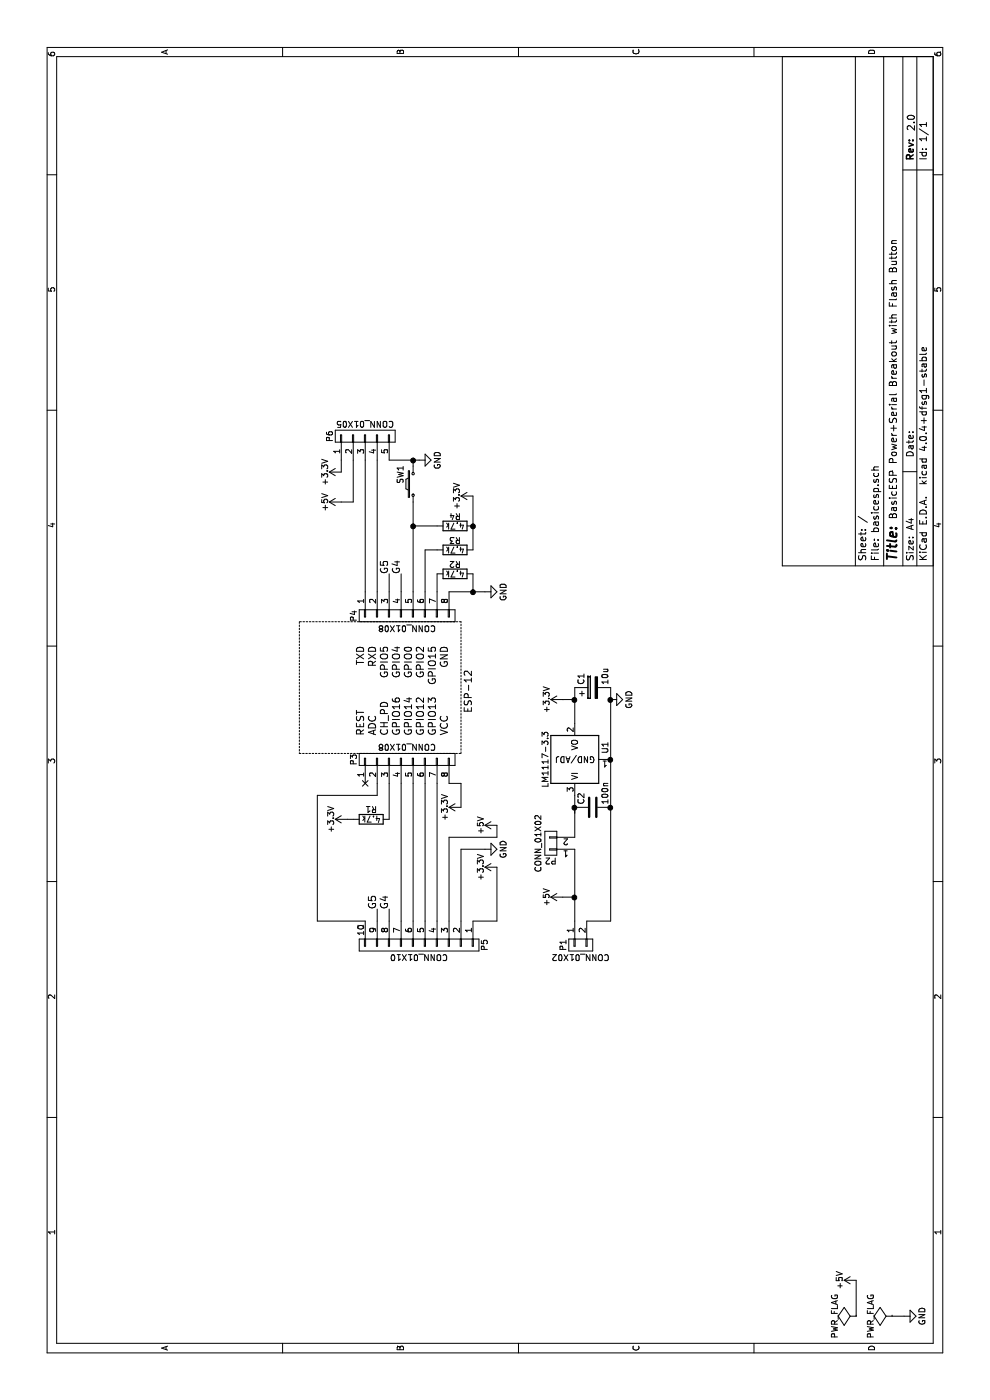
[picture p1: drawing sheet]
EESchema Schematic File Version 2
LIBS:power
LIBS:device
LIBS:transistors
LIBS:conn
LIBS:linear
LIBS:regul
LIBS:74xx
LIBS:cmos4000
LIBS:adc-dac
LIBS:memory
LIBS:xilinx
LIBS:microcontrollers
LIBS:dsp
LIBS:microchip
LIBS:analog_switches
LIBS:motorola
LIBS:texas
LIBS:intel
LIBS:audio
LIBS:interface
LIBS:digital-audio
LIBS:philips
LIBS:display
LIBS:cypress
LIBS:siliconi
LIBS:opto
LIBS:atmel
LIBS:contrib
LIBS:valves
LIBS:basicesp-cache
EELAYER 25 0
EELAYER END
$Descr A4 11693 8268
encoding utf-8
Sheet 1 1
Title ""
Date ""
Rev ""
Comp ""
Comment1 ""
Comment2 ""
Comment3 ""
Comment4 ""
$EndDescr
$Comp
L PWR_FLAG #FLG1
U 1 1
P 700 7150
F 0 "#FLG1" H 700 7245 50  0001 C CNN
F 1 "PWR_FLAG" H 700 7330 50  0000 C CNN
F 2 "" H 700 7150 50  0000 C CNN
F 3 "" H 700 7150 50  0000 C CNN
	1    700  7150
	1    0    0    -1  
$EndComp
$Comp
L PWR_FLAG #FLG2
U 1 1
P 700 7450
F 0 "#FLG2" H 700 7545 50  0001 C CNN
F 1 "PWR_FLAG" H 700 7630 50  0000 C CNN
F 2 "" H 700 7450 50  0000 C CNN
F 3 "" H 700 7450 50  0000 C CNN
	1    700  7450
	1    0    0    -1  
$EndComp
$Comp
L +5V #PWR2
U 1 1
P 1000 7150
F 0 "#PWR2" H 1000 7000 50  0001 C CNN
F 1 "+5V" H 1000 7290 50  0000 C CNN
F 2 "" H 1000 7150 50  0000 C CNN
F 3 "" H 1000 7150 50  0000 C CNN
	1    1000 7150
	1    0    0    -1  
$EndComp
Wire Wire Line
	1000 7150 700  7150
$Comp
L GND #PWR1
U 1 1
P 700 7550
F 0 "#PWR1" H 700 7300 50  0001 C CNN
F 1 "GND" H 700 7400 50  0000 C CNN
F 2 "" H 700 7550 50  0000 C CNN
F 3 "" H 700 7550 50  0000 C CNN
	1    700  7550
	1    0    0    -1  
$EndComp
Wire Wire Line
	700  7450 700  7550
$Comp
L CONN_01X08 P3
U 1 1
P 5350 3400
F 0 "P3" H 5350 3850 50  0000 C CNN
F 1 "CONN_01X08" V 5450 3400 50  0000 C CNN
F 2 "Pin_Headers:Pin_Header_Straight_1x08_Pitch2.00mm" H 5350 3400 50  0001 C CNN
F 3 "" H 5350 3400 50  0000 C CNN
	1    5350 3400
	1    0    0    -1  
$EndComp
$Comp
L CONN_01X08 P4
U 1 1
P 6550 3400
F 0 "P4" H 6550 3850 50  0000 C CNN
F 1 "CONN_01X08" V 6650 3400 50  0000 C CNN
F 2 "Pin_Headers:Pin_Header_Straight_1x08_Pitch2.00mm" H 6550 3400 50  0001 C CNN
F 3 "" H 6550 3400 50  0000 C CNN
	1    6550 3400
	-1   0    0    -1  
$EndComp
Text Label 5550 3050 0    60   ~ 0
REST
Text Label 5550 3150 0    60   ~ 0
ADC
Text Label 5550 3250 0    60   ~ 0
CH_PD
Text Label 5550 3350 0    60   ~ 0
GPIO16
Text Label 5550 3450 0    60   ~ 0
GPIO14
Text Label 5550 3550 0    60   ~ 0
GPIO12
Text Label 5550 3650 0    60   ~ 0
GPIO13
Text Label 5550 3750 0    60   ~ 0
VCC
Text Label 6300 3050 2    60   ~ 0
TXD
Text Label 6300 3150 2    60   ~ 0
RXD
Text Label 6300 3250 2    60   ~ 0
GPIO5
Text Label 6300 3350 2    60   ~ 0
GPIO4
Text Label 6300 3450 2    60   ~ 0
GPIO0
Text Label 6300 3550 2    60   ~ 0
GPIO2
Text Label 6300 3650 2    60   ~ 0
GPIO15
Text Label 6300 3750 2    60   ~ 0
GND
Text Label 6100 3950 2    60   ~ 0
ESP-12
$Comp
L LM1117-3.3 U1
U 1 1
P 5350 4800
F 0 "U1" H 5450 4550 50  0000 C CNN
F 1 "LM1117-3.3" H 5350 5050 50  0000 C CNN
F 2 "TO_SOT_Packages_THT:TO-220_Neutral123_Vertical" H 5350 4800 50  0001 C CNN
F 3 "" H 5350 4800 50  0000 C CNN
	1    5350 4800
	1    0    0    -1  
$EndComp
$Comp
L CONN_01X02 P1
U 1 1
P 3800 4850
F 0 "P1" H 3800 5000 50  0000 C CNN
F 1 "CONN_01X02" V 3900 4850 50  0000 C CNN
F 2 "Pin_Headers:Pin_Header_Straight_1x02" H 3800 4850 50  0001 C CNN
F 3 "" H 3800 4850 50  0000 C CNN
	1    3800 4850
	-1   0    0    -1  
$EndComp
Wire Wire Line
	4000 4900 4000 5100
$Comp
L +3.3V #PWR9
U 1 1
P 5850 4700
F 0 "#PWR9" H 5850 4550 50  0001 C CNN
F 1 "+3.3V" H 5850 4840 50  0000 C CNN
F 2 "" H 5850 4700 50  0000 C CNN
F 3 "" H 5850 4700 50  0000 C CNN
	1    5850 4700
	1    0    0    -1  
$EndComp
Wire Wire Line
	5850 4700 5850 4800
Wire Wire Line
	5650 4800 5950 4800
$Comp
L +3.3V #PWR8
U 1 1
P 4950 3850
F 0 "#PWR8" H 4950 3700 50  0001 C CNN
F 1 "+3.3V" H 4950 3990 50  0000 C CNN
F 2 "" H 4950 3850 50  0000 C CNN
F 3 "" H 4950 3850 50  0000 C CNN
	1    4950 3850
	1    0    0    -1  
$EndComp
$Comp
L GND #PWR5
U 1 1
P 4600 4050
F 0 "#PWR5" H 4600 3800 50  0001 C CNN
F 1 "GND" H 4600 3900 50  0000 C CNN
F 2 "" H 4600 4050 50  0000 C CNN
F 3 "" H 4600 4050 50  0000 C CNN
	1    4600 4050
	1    0    0    -1  
$EndComp
$Comp
L +5V #PWR6
U 1 1
P 4800 4150
F 0 "#PWR6" H 4800 4000 50  0001 C CNN
F 1 "+5V" H 4800 4290 50  0000 C CNN
F 2 "" H 4800 4150 50  0000 C CNN
F 3 "" H 4800 4150 50  0000 C CNN
	1    4800 4150
	1    0    0    -1  
$EndComp
$Comp
L +3.3V #PWR4
U 1 1
P 4450 4150
F 0 "#PWR4" H 4450 4000 50  0001 C CNN
F 1 "+3.3V" H 4450 4290 50  0000 C CNN
F 2 "" H 4450 4150 50  0000 C CNN
F 3 "" H 4450 4150 50  0000 C CNN
	1    4450 4150
	1    0    0    -1  
$EndComp
Wire Wire Line
	4000 4150 4450 4150
Wire Wire Line
	4000 3850 4600 3850
Wire Wire Line
	4600 3850 4600 4050
Wire Wire Line
	4800 4150 4700 4150
Wire Wire Line
	4700 4150 4700 3750
Wire Wire Line
	4700 3750 4000 3750
Wire Wire Line
	4000 3350 5150 3350
Wire Wire Line
	4000 3450 5150 3450
Wire Wire Line
	4000 3550 5150 3550
Wire Wire Line
	4000 3650 5150 3650
NoConn ~ 5150 3050
$Comp
L R R1
U 1 1
P 4850 3100
F 0 "R1" V 4930 3100 50  0000 C CNN
F 1 "4.7k" V 4850 3100 50  0000 C CNN
F 2 "Resistors_ThroughHole:Resistor_Horizontal_RM10mm" V 4780 3100 50  0001 C CNN
F 3 "" H 4850 3100 50  0000 C CNN
	1    4850 3100
	1    0    0    -1  
$EndComp
$Comp
L +3.3V #PWR7
U 1 1
P 4850 2900
F 0 "#PWR7" H 4850 2750 50  0001 C CNN
F 1 "+3.3V" H 4850 3040 50  0000 C CNN
F 2 "" H 4850 2900 50  0000 C CNN
F 3 "" H 4850 2900 50  0000 C CNN
	1    4850 2900
	1    0    0    -1  
$EndComp
Wire Wire Line
	4850 2900 4850 2950
Wire Wire Line
	4850 3250 5150 3250
Wire Wire Line
	4950 3850 5150 3850
Wire Wire Line
	5150 3850 5150 3750
Wire Wire Line
	6750 3050 7850 3050
Wire Wire Line
	6750 3150 7850 3150
$Comp
L SW_PUSH_SMALL_H SW1
U 1 1
P 7650 3450
F 0 "SW1" H 7730 3560 50  0000 C CNN
F 1 "SW_PUSH_SMALL_H" H 8010 3390 50  0001 C CNN
F 2 "Buttons_Switches_ThroughHole:SW_PUSH_SMALL" H 7650 3650 50  0001 C CNN
F 3 "" H 7650 3650 50  0000 C CNN
	1    7650 3450
	1    0    0    -1  
$EndComp
Wire Wire Line
	6750 3450 7500 3450
$Comp
L GND #PWR11
U 1 1
P 6750 4050
F 0 "#PWR11" H 6750 3800 50  0001 C CNN
F 1 "GND" H 6750 3900 50  0000 C CNN
F 2 "" H 6750 4050 50  0000 C CNN
F 3 "" H 6750 4050 50  0000 C CNN
	1    6750 4050
	1    0    0    -1  
$EndComp
Wire Wire Line
	6750 3750 6750 4050
$Comp
L R R2
U 1 1
P 6900 3800
F 0 "R2" V 6980 3800 50  0000 C CNN
F 1 "4.7k" V 6900 3800 50  0000 C CNN
F 2 "Resistors_ThroughHole:Resistor_Horizontal_RM10mm" V 6830 3800 50  0001 C CNN
F 3 "" H 6900 3800 50  0000 C CNN
	1    6900 3800
	1    0    0    -1  
$EndComp
Connection ~ 6750 3950
Wire Wire Line
	6900 3950 6750 3950
Wire Wire Line
	6900 3650 6750 3650
$Comp
L R R3
U 1 1
P 7100 3800
F 0 "R3" V 7180 3800 50  0000 C CNN
F 1 "4.7k" V 7100 3800 50  0000 C CNN
F 2 "Resistors_ThroughHole:Resistor_Horizontal_RM10mm" V 7030 3800 50  0001 C CNN
F 3 "" H 7100 3800 50  0000 C CNN
	1    7100 3800
	1    0    0    -1  
$EndComp
$Comp
L R R4
U 1 1
P 7300 3800
F 0 "R4" V 7380 3800 50  0000 C CNN
F 1 "4.7k" V 7300 3800 50  0000 C CNN
F 2 "Resistors_ThroughHole:Resistor_Horizontal_RM10mm" V 7230 3800 50  0001 C CNN
F 3 "" H 7300 3800 50  0000 C CNN
	1    7300 3800
	1    0    0    -1  
$EndComp
Wire Wire Line
	6750 3550 7100 3550
Wire Wire Line
	7100 3550 7100 3650
Wire Wire Line
	7300 3450 7300 3650
$Comp
L +3.3V #PWR13
U 1 1
P 7550 3950
F 0 "#PWR13" H 7550 3800 50  0001 C CNN
F 1 "+3.3V" H 7550 4090 50  0000 C CNN
F 2 "" H 7550 3950 50  0000 C CNN
F 3 "" H 7550 3950 50  0000 C CNN
	1    7550 3950
	1    0    0    -1  
$EndComp
Wire Wire Line
	7100 3950 7550 3950
Connection ~ 7300 3950
Wire Notes Line
	5400 2500 5400 3850
Wire Notes Line
	5400 3850 6500 3850
Wire Notes Line
	6500 3850 6500 2500
Wire Notes Line
	6500 2500 5400 2500
Text Notes 9700 7500 2    60   ~ 0
BasicESP Power+Serial Breakout with Flash Button
Text Label 10600 7650 0    60   ~ 0
2.0
$Comp
L CONN_01X05 P6
U 1 1
P 8050 3050
F 0 "P6" H 8050 3350 50  0000 C CNN
F 1 "CONN_01X05" V 8150 3050 50  0000 C CNN
F 2 "Pin_Headers:Pin_Header_Straight_1x05" H 8050 3050 50  0001 C CNN
F 3 "" H 8050 3050 50  0000 C CNN
	1    8050 3050
	1    0    0    -1  
$EndComp
$Comp
L +5V #PWR12
U 1 1
P 7500 2850
F 0 "#PWR12" H 7500 2700 50  0001 C CNN
F 1 "+5V" H 7500 2990 50  0000 C CNN
F 2 "" H 7500 2850 50  0000 C CNN
F 3 "" H 7500 2850 50  0000 C CNN
	1    7500 2850
	1    0    0    -1  
$EndComp
$Comp
L +3.3V #PWR14
U 1 1
P 7750 2850
F 0 "#PWR14" H 7750 2700 50  0001 C CNN
F 1 "+3.3V" H 7750 2990 50  0000 C CNN
F 2 "" H 7750 2850 50  0000 C CNN
F 3 "" H 7750 2850 50  0000 C CNN
	1    7750 2850
	1    0    0    -1  
$EndComp
Wire Wire Line
	7750 2850 7850 2850
Wire Wire Line
	7500 2850 7500 2950
Wire Wire Line
	7500 2950 7850 2950
Connection ~ 7300 3450
Wire Wire Line
	7800 3450 7850 3450
Wire Wire Line
	7850 3250 7850 3500
$Comp
L GND #PWR15
U 1 1
P 7850 3500
F 0 "#PWR15" H 7850 3250 50  0001 C CNN
F 1 "GND" H 7850 3350 50  0000 C CNN
F 2 "" H 7850 3500 50  0000 C CNN
F 3 "" H 7850 3500 50  0000 C CNN
	1    7850 3500
	1    0    0    -1  
$EndComp
Connection ~ 7850 3450
$Comp
L CONN_01X10 P5
U 1 1
P 3800 3500
F 0 "P5" H 3800 4050 50  0000 C CNN
F 1 "CONN_01X10" V 3900 3500 50  0000 C CNN
F 2 "Pin_Headers:Pin_Header_Straight_1x10" H 3800 3500 50  0001 C CNN
F 3 "" H 3800 3500 50  0000 C CNN
	1    3800 3500
	-1   0    0    1   
$EndComp
Wire Wire Line
	4000 4150 4000 3950
Wire Wire Line
	5150 3150 5050 3150
Wire Wire Line
	5050 3150 5050 2650
Wire Wire Line
	5050 2650 4000 2650
Wire Wire Line
	4000 2650 4000 3050
Text Label 6900 3350 0    60   ~ 0
G4
Text Label 6900 3250 0    60   ~ 0
G5
Wire Wire Line
	6750 3250 6900 3250
Wire Wire Line
	6900 3350 6750 3350
Text Label 4100 3150 0    60   ~ 0
G5
Wire Wire Line
	4100 3150 4000 3150
Text Label 4100 3250 0    60   ~ 0
G4
Wire Wire Line
	4100 3250 4000 3250
$Comp
L CP C1
U 1 1
P 5950 4950
F 0 "C1" H 5975 5050 50  0000 L CNN
F 1 "10u" H 5975 4850 50  0000 L CNN
F 2 "Capacitors_ThroughHole:C_Radial_D10_L16_P5" H 5988 4800 50  0001 C CNN
F 3 "" H 5950 4950 50  0000 C CNN
	1    5950 4950
	1    0    0    -1  
$EndComp
Connection ~ 5850 4800
$Comp
L C C2
U 1 1
P 4950 4950
F 0 "C2" H 4975 5050 50  0000 L CNN
F 1 "100n" H 4975 4850 50  0000 L CNN
F 2 "Capacitors_ThroughHole:C_Disc_D3_P2.5" H 4988 4800 50  0001 C CNN
F 3 "" H 4950 4950 50  0000 C CNN
	1    4950 4950
	1    0    0    -1  
$EndComp
Connection ~ 5350 5100
Connection ~ 4950 5100
Wire Wire Line
	4900 4800 5050 4800
Wire Wire Line
	4000 4800 4600 4800
Connection ~ 4950 4800
$Comp
L CONN_01X02 P2
U 1 1
P 4650 4600
F 0 "P2" H 4650 4750 50  0000 C CNN
F 1 "CONN_01X02" V 4750 4600 50  0000 C CNN
F 2 "Pin_Headers:Pin_Header_Straight_1x02" H 4650 4600 50  0001 C CNN
F 3 "" H 4650 4600 50  0000 C CNN
	1    4650 4600
	0    -1   -1   0   
$EndComp
Wire Wire Line
	4700 4800 4950 4800
$Comp
L GND #PWR10
U 1 1
P 5850 5100
F 0 "#PWR10" H 5850 4850 50  0001 C CNN
F 1 "GND" H 5850 4950 50  0000 C CNN
F 2 "" H 5850 5100 50  0000 C CNN
F 3 "" H 5850 5100 50  0000 C CNN
	1    5850 5100
	1    0    0    -1  
$EndComp
Wire Wire Line
	4000 5100 5950 5100
Connection ~ 5850 5100
$Comp
L +5V #PWR3
U 1 1
P 4200 4700
F 0 "#PWR3" H 4200 4550 50  0001 C CNN
F 1 "+5V" H 4200 4840 50  0000 C CNN
F 2 "" H 4200 4700 50  0000 C CNN
F 3 "" H 4200 4700 50  0000 C CNN
	1    4200 4700
	1    0    0    -1  
$EndComp
Wire Wire Line
	4200 4700 4200 4800
Connection ~ 4200 4800
$EndSCHEMATC
